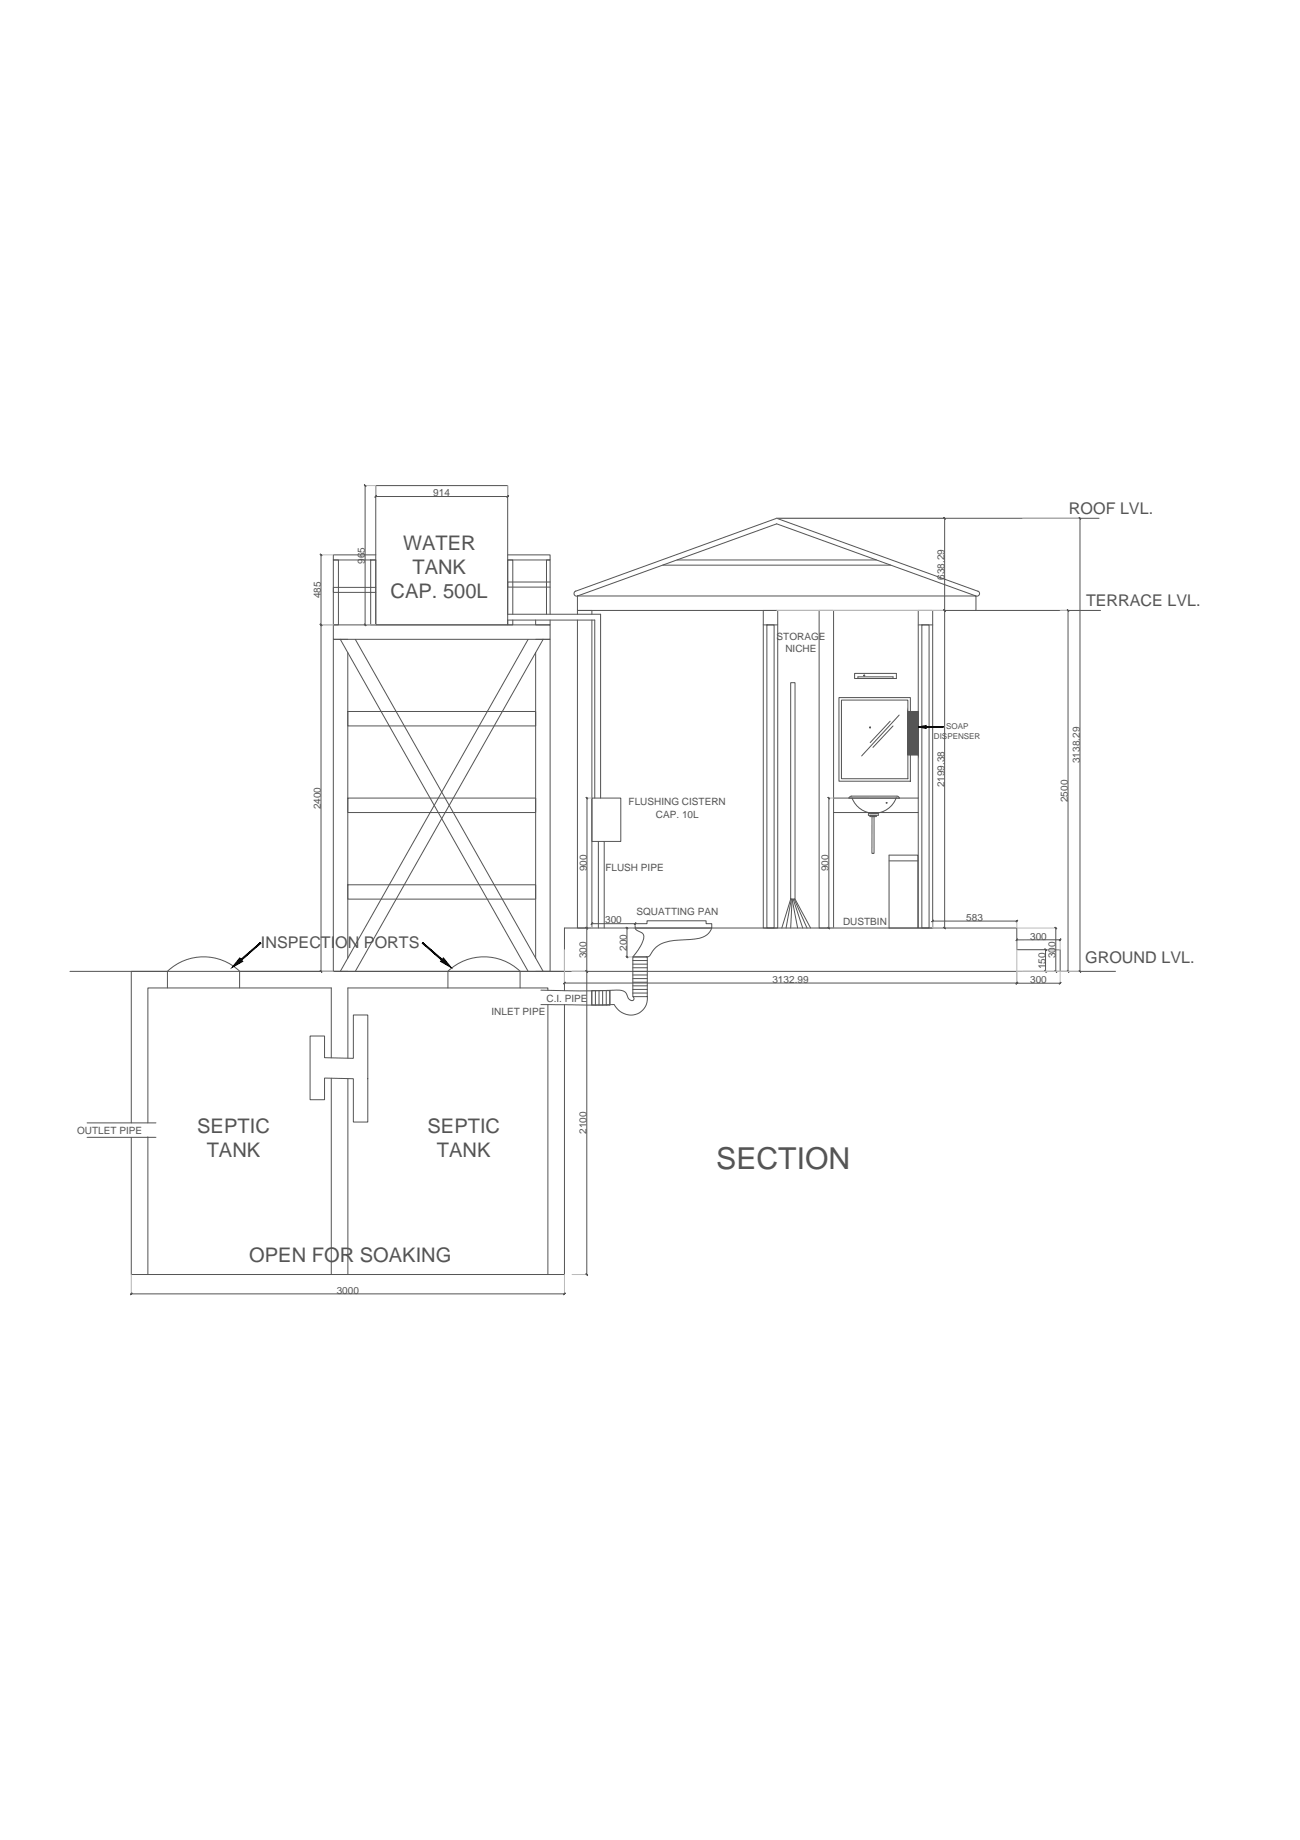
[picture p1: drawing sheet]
<svg xmlns="http://www.w3.org/2000/svg" width="594mm" height="841mm" viewBox="0 0 594 841" stroke-linecap="round" stroke-linejoin="round" font-family="sans-serif">
<!-- layer: Arbusros_1 -->
<path d="M355 237h147M446 279h57M32 444h478M258 444v-20h207v10h19v10" fill="none" stroke="#545454" stroke-width=".46"/>
<!-- layer: ARBOL -->
<g fill="none" stroke="#545454" stroke-width=".46">
<path d="M264 272h182v7h-182zM349 279h6v145h-6zM374 279h7v145h-7zM420 279h6v145h-6zM152 286h99v6h-99zM156 292l85 152M159 292h-7v152h7M159 298v140M162 292l86 152M241 292l-85 152M245 292h6v152h-6M245 283v3h6v-3"/>
<path d="M245 298v140M248 292l-86 152M264 283v141h6v-141M264 281v-2h6v2M159 325h86v7h-86zM159 365h86v6h-86zM381 365h39M381 371h39M159 404h86v7h-86z"/>
</g>
<!-- layer: WALLS -->
<g fill="none" stroke="#545454" stroke-width=".46">
<path d="M303 258h104M309 256h91M263 270l92-33 92 33a1.2 1.2 0 0 1 1 2 1.2 1.2 0 0 1-2 0l-91-33-91 33M263 270a1.2 1.2 0 0 0-1 2 1.2 1.2 0 0 0 2 0M415 325h5v20h-5zM77 444h-17v69M109 444h149v9M250 453v-1h-91v32M250 459v124M258 459v124h-198v-63M151 483v-31h-83v61M151 493v90"/>
<path d="M159 493v90M68 520v63"/>
</g>
<!-- layer: CENTRO -->
<g fill="none" stroke="#545454" stroke-width=".46">
<path d="M167 222v64M172 227h60M432 237v187M494 237v207M147 254v190M488 279v165M268 365v218M379 365v59M270 422h20M287 424v13M290 422h6v-1h27v1h2v2h-35zM290 424l1 1 3 2a11 11 0 0 1-4 9l-1 1"/>
<path d="M325 424a9 9 0 0 1-10 5l-4 1a14 14 0 0 0-15 7h-1M426 421h39M478 434v10M482 424v20M484 430h-19M258 449h226M60 591h198"/>
</g>
<g fill="none" stroke="#bababa" stroke-width=".46">
<path d="M167 222h5M172 222v5M232 222v5M355 237h77M467 237h27M147 254h5M355 279h77M485 279h3M147 286h5M167 286h5M268 365h2M379 365h2"/>
<path d="M258 434v15M270 422v2h-2M286 424h3M286 437h3M290 422v2M379 424h2M426 421v3h6M465 421v3M465 430v19M465 424h18M484 429v5h-6M147 444h5"/>
<path d="M261 444h7M465 444h29M484 444v5M60 583v8M258 583v8M261 583h7"/>
</g>
<!-- layer: 0 -->
<g fill="#545454" stroke="#545454" stroke-width=".46">
<path d="M268 424v1z"/>
<path d="M271 422l-1 1zM271 422l-1 1z"/>
<path d="M290 422h1zM291 422l-1 1z"/>
<path d="M268 424h1zM268 424l1 1z"/>
<path d="M268 364l1 1zM268 364l1 1z"/>
<path d="M286 437l1 1zM286 437l1 1z"/>
<path d="M286 424h1zM286 424h1z"/>
<path d="M60 591v1zM60 591v1z"/>
<path d="M258 592v-1zM258 591v1z"/>
<path d="M268 582v1zM268 582v1z"/>
<path d="M465 449l-1 1zM465 449l-1 1z"/>
<path d="M258 449v1zM258 449v1z"/>
<path d="M465 449l-1 1zM465 449l-1 1z"/>
<path d="M484 450l1-1zM485 449l-1 1z"/>
<path d="M477 444h1zM477 444h1z"/>
<path d="M477 434h1zM477 434h1z"/>
<path d="M482 424h1zM482 424h1z"/>
<path d="M482 444h1zM482 444h1z"/>
<path d="M484 430l1-1zM485 429l-1 1z"/>
<path d="M465 429l-1 1zM465 429l-1 1z"/>
<path d="M465 421h-1zM465 421h-1z"/>
<path d="M427 421h-1zM427 421h-1z"/>
<path d="M431 424h1zM431 424l1 1z"/>
<path d="M431 279h1zM431 279h1z"/>
<path d="M431 237h1zM431 237h1z"/>
<path d="M431 279h1zM431 279h1z"/>
<path d="M493 237h1zM493 237h1z"/>
<path d="M493 444h1zM493 444h1z"/>
<path d="M378 424h1zM378 424h1z"/>
<path d="M378 364l1 1zM378 364l1 1z"/>
<path d="M146 444h1zM146 444h1z"/>
<path d="M146 285l1 1zM146 285l1 1z"/>
<path d="M146 285l1 1zM146 285l1 1z"/>
<path d="M146 253l1 1zM146 253l1 1z"/>
<path d="M167 285v1zM167 285v1z"/>
<path d="M172 227h-1zM171 227h1z"/>
</g>
<!-- layer: cad-block.com -->
<path d="M270 365h14v20h-14z" fill="none" stroke="#545454" stroke-width=".46"/>
<!-- layer: AMB-ARB__1 -->
<g fill="none" stroke="#545454" stroke-width=".46">
<path d="M289 437h7v19h-7zM289 439h7M289 437h7M270 453h9v6h-9zM270 453v6M272 453v6M274 453v6M275 453v6M277 453v6M279 453v6M289 449h7M289 447h7"/>
<path d="M289 451h7M289 452h7M289 454h7M289 441h7M289 442h7M289 444h7M289 446h7"/>
</g>
<!-- layer: ARBOLES -->
<g fill="none" stroke="#545454" stroke-width=".46">
<path d="M152 256h3v30h-3zM169 256h3v30h-3zM172 254h-20v2h20M232 254h19v2h-19M172 268h-20v3h20M251 266h-19v2h19M234 281v-25h-2v30h2v-3M250 281v-25h1v25M349 286h6M350 286h4v138h-4zM420 286h6M421 286h4v138h-4z"/>
<path d="M247 453h35a4 4 0 0 1 5 3l2 1h1l-1-1M296 456a8 8 0 0 1-6 8 8 8 0 0 1-9-5h-34"/>
</g>
<!-- layer: J-PLANT BOXING -->
<path d="M232 283h40v82M232 281h42v84M273 385v39M276 385v39" fill="none" stroke="#545454" stroke-width=".46"/>
<!-- layer: ELEVATIONS -->
<path d="M406 391h13v33h-13zM406 393h13M109 444v8M110 444a24 24 0 0 0-33 0v8M205 452v-8a24 24 0 0 1 33 0v8" fill="none" stroke="#545454" stroke-width=".46"/>
<!-- layer: site1 -->
<path d="M361 411v-99h2v99h-2l-4 13M362 411l-3 13M362 411l5 13M363 411l6 13M363 411l7 13M361 424l1-13 3 13" fill="none" stroke="#545454" stroke-width=".46"/>
<!-- layer: 0 -->
<g fill="none" stroke="#545454" stroke-width=".46">
<path d="M383 319h33v38h-33zM385 320h30v36h-30zM391 308h19v2h-19zM392 310v-1h16v1M407 330l-9 9M408 332l-9 10M411 327l-17 19M388 364h22l1 1h-23zM397 372h4v1h-4zM398 373h2M398 373v17h1v-17M410 365a11 11 0 0 1-10 7 11 11 0 0 1-11-7"/>
<circle cx="395" cy="309" r=".2"/>
<circle cx="398" cy="333" r=".2"/>
<circle cx="405" cy="367" r=".2"/>
</g>
<!-- layer: WALLS -->
<path d="M415 325v20h5zM415 325h5v20z" fill="#545454" stroke="#545454" stroke-width=".46"/>
<!-- layer: 0 -->
<g fill="#000" stroke="#000" stroke-width=".46">
<path d="M420 332h3v1zM110 438l1 1-5 3zM203 438l3 4-5-3z"/>
<path d="M423 332h8zM423 332h8z"/>
<path d="M110 439l9-8zM110 438v1l9-8z"/>
<path d="M193 431l9 8zM193 431l9 7v1z"/>
</g>
<path d="M142 474h6v9l13 1v-20h7v49h-7v-20h-13v10h-6zM40 513h31M40 520h31" fill="none" stroke="#545454" stroke-width=".46"/>
<!-- layer: J-SEATINGS -->
<path d="M232 281v-59h-60v64h60v-3" fill="none" stroke="#545454" stroke-width=".46"/>
<text font-size="13.8" fill="#545454" x="327" y="534">SECTION</text>
<g font-size="9.2" fill="#545454">
<text x="184" y="251">WATER</text>
<text x="188" y="262">TANK</text>
<text x="178" y="273">CAP. 500L</text>
<text x="90" y="518">SEPTIC</text>
<text x="195" y="518">SEPTIC</text>
<text x="94" y="529">TANK</text>
<text x="200" y="529">TANK</text>
<text x="114" y="577">OPEN FOR SOAKING</text>
</g>
<g font-size="7.4" fill="#545454">
<text x="488" y="235">ROOF LVL.</text>
<text x="496" y="277">TERRACE LVL.</text>
<text x="119" y="433">INSPECTION PORTS</text>
<text x="496" y="440">GROUND LVL.</text>
</g>
<g font-size="4.6" fill="#545454">
<text x="198" y="227">914</text>
<text x="167" y="258" transform="rotate(-90 167 258)">965</text>
<text x="432" y="265" transform="rotate(-90 432 265)">638.29</text>
<text x="147" y="273" transform="rotate(-90 147 273)">485</text>
<text x="355" y="292">STORAGE</text>
<text x="359" y="298">NICHE</text>
<text x="493" y="349" transform="rotate(-90 493 349)">3138.29</text>
<text x="432" y="360" transform="rotate(-90 432 360)">2199.38</text>
<text x="147" y="370" transform="rotate(-90 147 370)">2400</text>
<text x="287" y="368">FLUSHING CISTERN</text>
<text x="488" y="367" transform="rotate(-90 488 367)">2500</text>
<text x="300" y="374">CAP. 10L</text>
<text x="268" y="398" transform="rotate(-90 268 398)">900</text>
<text x="277" y="398">FLUSH PIPE</text>
<text x="379" y="398" transform="rotate(-90 379 398)">900</text>
<text x="291" y="418">SQUATTING PAN</text>
<text x="277" y="422">300</text>
<text x="385" y="423">DUSTBIN</text>
<text x="442" y="421">583</text>
<text x="471" y="429">300</text>
<text x="268" y="438" transform="rotate(-90 268 438)">300</text>
<text x="286" y="435" transform="rotate(-90 286 435)">200</text>
<text x="482" y="438" transform="rotate(-90 482 438)">300</text>
<text x="478" y="443" transform="rotate(-90 478 443)">150</text>
<text x="353" y="449">3132.99</text>
<text x="471" y="449">300</text>
<text x="250" y="458">C.I. PIPE</text>
<text x="225" y="464">INLET PIPE</text>
<text x="35" y="518">OUTLET PIPE</text>
<text x="268" y="518" transform="rotate(-90 268 518)">2100</text>
<text x="154" y="591">3000</text>
</g>
<g font-size="3.7" fill="#545454">
<text x="432" y="333">SOAP</text>
<text x="427" y="338">DISPENSER</text>
</g>
</svg>
